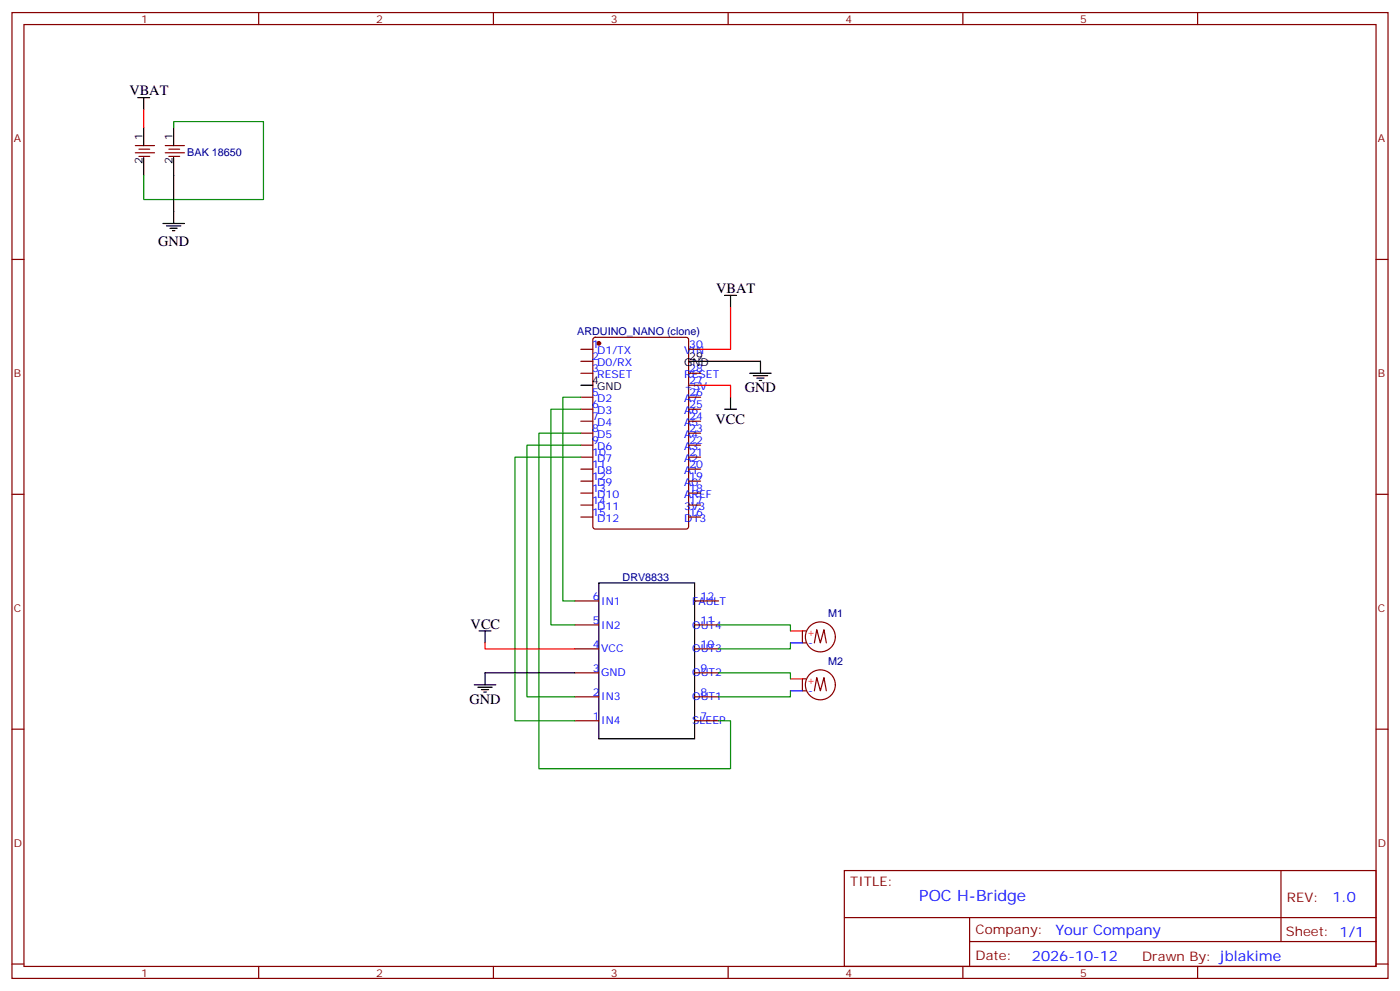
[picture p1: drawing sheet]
<svg xmlns="http://www.w3.org/2000/svg" width="412mm" height="292mm" viewBox="0 0 412 292" stroke-linecap="round" stroke-linejoin="round" font-family="sans-serif">
<g fill="none" stroke="#870000" stroke-width=".35">
<path d="M3.5 3.7h405.4v284.3h-405.4zM7.1 7.2h398.2v277.3h-398.2zM76.2 3.7v3.5M145.3 3.7v3.5M214.5 3.7v3.5M283.6 3.7v3.5M352.8 3.7v3.5M39.9 42.9h5.6M39.9 45h5.6M40.9 43.9h3.2M40.9 46h3.2M48.7 42.9h5.6"/>
<path d="M48.7 45h5.6M49.7 43.9h3.2M49.7 46h3.2M3.5 76.4h3.6M405.3 76.4h3.6M174.9 99.5l.4-.2h26.8l.7 .4v55.3l-.4 .7-27.1 .1-.6-.5-.1-55.3zM171.1 102.8h3.5M171.1 106.4h3.5M171.1 109.9h3.5M171.1 116.9h3.5M202.8 102.8h3.6M202.8 109.9h3.6"/>
<path d="M202.8 116.9h3.6M202.8 113.4h3.6M171.1 120.5h3.5M171.1 124h3.5M171.1 127.5h3.5M171.1 131.1h3.5M171.1 134.6h3.5M171.1 138.1h3.5M202.8 120.5h3.6M202.8 124h3.6M202.8 127.5h3.6M202.8 131.1h3.6"/>
<path d="M202.8 134.6h3.6M202.8 138.1h3.6M3.5 145.5h3.6M171.1 141.6h3.5M171.1 145.2h3.5M171.1 148.7h3.5M171.1 152.2h3.5M202.8 141.6h3.6M202.8 145.2h3.6M202.8 148.7h3.6M202.8 152.2h3.6M405.3 145.5h3.6"/>
<path d="M169.3 176.9h7.1M204.6 176.9h7.1M169.3 184h7.1M169.3 191h7.1M169.3 198.1h7.1M204.6 184h7.1M204.6 191h7.1M204.6 198.1h7.1M237.4 185.7h-1v3.6h1M237.4 199.8h-1v3.6h1M239.9 189.3l.7-3.9 1.1 3.9 1-3.9 .7 3.9M3.5 214.7h3.6"/>
<path d="M169.3 205.1h7.1M169.3 212.2h7.1M204.6 205.1h7.1M204.6 212.2h7.1M239.9 203.4l.7-3.9 1.1 3.9 1-3.9 .7 3.9M405.3 214.7h3.6M248.7 256.3h156.6v28.2h-156.6zM377.3 256.3v20.9M248.7 270.1h156.5M285.6 277.2h119.6M285.6 270.1v14.2M3.5 283.8h3.6"/>
<path d="M76.2 284.5v3.5M145.3 284.5v3.5M214.5 284.5v3.5M283.6 284.5v3.5M352.8 284.5v3.5M405.3 283.8h3.6"/>
<circle cx="241.7" cy="187.5" r="4.4"/>
<circle cx="241.7" cy="201.6" r="4.4"/>
</g>
<circle cx="176.4" cy="101.1" r=".53" fill="#870000" stroke="#870000" stroke-width=".35"/>
<g fill="none" stroke="#000" stroke-width=".35">
<path d="M40.6 28.8h3.5M42.3 28.8v3.5M42.3 37.6v5.3M51.2 37.6v5.3M42.3 46.4v5.3M51.2 46.4v19.4M48 65.8h6.3M49 66.5h4.3M50.1 67.2h2.1M50.8 67.9h.7M213.4 87h3.6M215.2 87v3.5"/>
<path d="M171.1 113.4h3.5M202.8 106.4h21.2v3.5M215.2 116.9v3.6M220.8 109.9h6.4M221.9 110.6h4.2M223 111.3h2.1M223.7 112h.7M213.4 120.5h3.6M176.4 171.6h28.2v45.9h-28.2zM141.1 185.7h3.5M142.9 185.7v3.6M169.3 198.1h-26.4v3.5"/>
<path d="M139.7 201.6h6.3M140.8 202.3h4.2M141.8 203h2.1M142.5 203.7h.7"/>
</g>
<path d="M42.3 32.3v5.3z" fill="#f00" stroke="#f00" stroke-width=".35"/>
<path d="M51.2 37.6v-1.8h26.4v22.9h-35.3v-7M171.1 116.9h-5.3v60h3.5M171.1 120.5h-8.8v63.5h7M171.1 127.5h-12.4v98.8h56.5v-14.1h-3.5M171.1 131.1h-15.9v74h14.1M171.1 134.6h-19.4v77.6h17.6M211.7 184h21.1v1.7M211.7 198.1h21.1v1.7M232.8 189.3v1.7h-21.1M232.8 203.4v1.7h-21.1" fill="none" stroke="#008700" stroke-width=".35"/>
<path d="M215.2 90.5v12.3h-8.8M206.4 113.4h8.8v3.5M142.9 189.3v1.7h26.4M232.8 185.7h3.6M232.8 199.8h3.6" fill="none" stroke="#f00" stroke-width=".35"/>
<path d="M232.8 189.3h3.6M232.8 203.4h3.6" fill="none" stroke="#00f" stroke-width=".35"/>
<text font-size="4.6" fill="#00f" x="270.8" y="265.3">POC H-Bridge</text>
<g font-size="4.2">
<text x="38.1" y="28">VBAT</text>
<text x="46.6" y="72.5">GND</text>
<text x="211" y="86.3">VBAT</text>
<text x="219.4" y="115.5">GND</text>
<text x="210.8" y="124.8">VCC</text>
<text x="138.6" y="185">VCC</text>
<text x="138.3" y="207.3">GND</text>
</g>
<g font-size="4.2" fill="#00f">
<text x="392.5" y="265.6">1.0</text>
<text x="310.9" y="275.1">Your Company</text>
<text x="304" y="282.9">2026-10-12</text>
</g>
<g font-size="3.9" fill="#800">
<text x="250.5" y="260.9">TITLE:</text>
<text x="379.1" y="265.6">REV:</text>
<text x="287.4" y="275.1">Company:</text>
<text x="378.7" y="275.7">Sheet: 1/1</text>
<text x="287.4" y="282.8">Date:</text>
<text x="336.4" y="282.8">Drawn By: jblakime</text>
</g>
<g font-size="3.2" fill="#800">
<text x="41.6" y="6.7">1</text>
<text x="110.8" y="6.7">2</text>
<text x="179.9" y="6.7">3</text>
<text x="249.1" y="6.7">4</text>
<text x="318.2" y="6.7">5</text>
<text x="4.1" y="41.8">A</text>
<text x="405.9" y="41.8">A</text>
<text x="4.1" y="110.9">B</text>
<text x="405.9" y="110.9">B</text>
<text x="4.1" y="180.1">C</text>
<text x="405.9" y="180.1">C</text>
<text x="4.1" y="249.2">D</text>
<text x="405.9" y="249.2">D</text>
<text x="41.6" y="287.5">1</text>
<text x="110.8" y="287.5">2</text>
<text x="179.9" y="287.5">3</text>
<text x="249.1" y="287.5">4</text>
<text x="318.2" y="287.5">5</text>
</g>
<g font-size="3.2">
<text x="42" y="41.1" transform="rotate(-90 42 41.1)">1</text>
<text x="50.8" y="41.1" transform="rotate(-90 50.8 41.1)">1</text>
<text x="42" y="48.2" transform="rotate(-90 42 48.2)">2</text>
<text x="50.8" y="48.2" transform="rotate(-90 50.8 48.2)">2</text>
<text x="201.5" y="107.8">GND</text>
<text x="203" y="106">29</text>
<text x="174.4" y="113.1">4</text>
<text x="175.9" y="114.8">GND</text>
</g>
<g font-size="3.2" fill="#000080">
<text x="55.2" y="45.8">BAK 18650</text>
<text x="170" y="98.7">ARDUINO_NANO (clone)</text>
<text x="183.4" y="171">DRV8833</text>
<text x="243.9" y="181.6">M1</text>
<text x="243.9" y="195.7">M2</text>
</g>
<g font-size="3.2" fill="#00f">
<text x="174.4" y="102.5">1</text>
<text x="174.4" y="106">2</text>
<text x="175.9" y="104.2">D1/TX</text>
<text x="175.9" y="107.8">D0/RX</text>
<text x="201.5" y="104.2">VIN</text>
<text x="203" y="102.5">30</text>
<text x="174.4" y="109.5">3</text>
<text x="175.9" y="111.3">RESET</text>
<text x="201.5" y="111.3">RESET</text>
<text x="203" y="113.1">27</text>
<text x="203" y="109.5">28</text>
<text x="174.4" y="116.6">5</text>
<text x="175.9" y="118.4">D2</text>
<text x="201.5" y="118.4">A7</text>
<text x="201.5" y="114.8">+5V</text>
<text x="203" y="116.6">26</text>
<text x="174.4" y="120.1">6</text>
<text x="174.4" y="123.6">7</text>
<text x="175.9" y="121.9">D3</text>
<text x="175.9" y="125.4">D4</text>
<text x="201.5" y="125.4">A5</text>
<text x="201.5" y="121.9">A6</text>
<text x="203" y="123.6">24</text>
<text x="203" y="120.1">25</text>
<text x="174.4" y="127.2">8</text>
<text x="174.4" y="130.7">9</text>
<text x="175.9" y="128.9">D5</text>
<text x="201.5" y="128.9">A4</text>
<text x="203" y="130.7">22</text>
<text x="203" y="127.2">23</text>
<text x="174.4" y="134.2">10</text>
<text x="174.4" y="137.8">11</text>
<text x="175.9" y="132.5">D6</text>
<text x="175.9" y="136">D7</text>
<text x="201.5" y="136">A2</text>
<text x="201.5" y="132.5">A3</text>
<text x="203" y="137.8">20</text>
<text x="203" y="134.2">21</text>
<text x="174.4" y="141.3">12</text>
<text x="175.9" y="139.5">D8</text>
<text x="175.9" y="143.1">D9</text>
<text x="201.5" y="143.1">A0</text>
<text x="201.5" y="139.5">A1</text>
<text x="203" y="141.3">19</text>
<text x="174.4" y="144.8">13</text>
<text x="174.4" y="148.3">14</text>
<text x="175.9" y="146.6">D10</text>
<text x="201.5" y="146.6">AREF</text>
<text x="203" y="148.3">17</text>
<text x="203" y="144.8">18</text>
<text x="174.4" y="151.9">15</text>
<text x="175.9" y="150.1">D11</text>
<text x="175.9" y="153.6">D12</text>
<text x="201.5" y="153.6">D13</text>
<text x="201.5" y="150.1">3V3</text>
<text x="203" y="151.9">16</text>
<text x="174.6" y="176.6">6</text>
<text x="177.1" y="178">IN1</text>
<text x="203.9" y="178">FAULT</text>
<text x="206.4" y="176.6">12</text>
<text x="174.6" y="183.6">5</text>
<text x="177.1" y="185">IN2</text>
<text x="203.9" y="185">OUT4</text>
<text x="206.4" y="183.6">11</text>
<text x="174.6" y="190.7">4</text>
<text x="206.4" y="190.7">10</text>
<text x="238" y="190.3">-</text>
<text x="174.6" y="197.7">3</text>
<text x="177.1" y="192.1">VCC</text>
<text x="203.9" y="192.1">OUT3</text>
<text x="206.4" y="197.7">9</text>
<text x="177.1" y="199.1">GND</text>
<text x="203.9" y="199.1">OUT2</text>
<text x="174.6" y="204.8">2</text>
<text x="177.1" y="206.2">IN3</text>
<text x="203.9" y="206.2">OUT1</text>
<text x="206.4" y="204.8">8</text>
<text x="238" y="204.4">-</text>
<text x="174.6" y="211.8">1</text>
<text x="177.1" y="213.3">IN4</text>
<text x="203.9" y="213.3">SLEEP</text>
<text x="206.4" y="211.8">7</text>
</g>
<g font-size="3.2" fill="#f00">
<text x="237.7" y="187.1">+</text>
<text x="237.7" y="201.3">+</text>
</g>
</svg>
